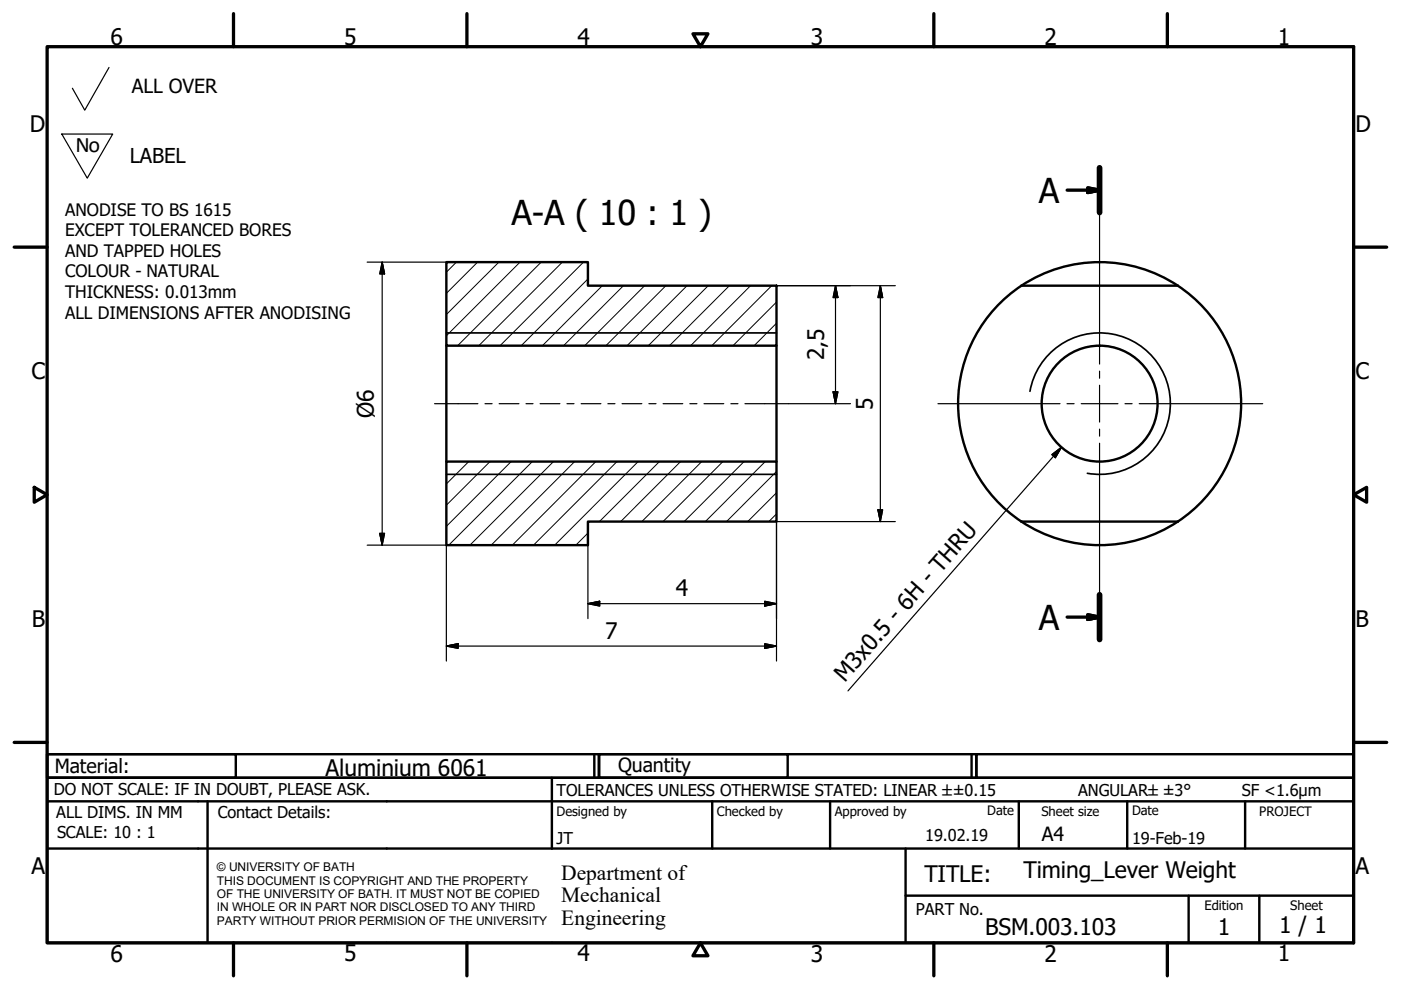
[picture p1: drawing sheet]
<svg xmlns="http://www.w3.org/2000/svg" width="297mm" height="210mm" viewBox="0 0 297 210" stroke-linecap="round" stroke-linejoin="round" font-family="sans-serif">
<!-- layer: Hatch (ISO) -->
<g fill="none" stroke="#000" stroke-width=".21">
<path d="M96.8 55.6l-2.2 2.1M101.3 55.6l-6.7 6.6M105.8 55.6l-11.2 11.1M110.3 55.6l-15.7 15.6M114.7 55.6l-17.7 17.7M119.2 55.6l-17.7 17.7M123.7 55.6l-17.7 17.7M124.7 59.2l-14.2 14.1M127.7 60.6l-12.7 12.7M132.2 60.6l-12.7 12.7M136.7 60.6l-12.7 12.7M141.2 60.6l-12.7 12.7"/>
<path d="M145.7 60.6l-12.8 12.7M150.2 60.6l-12.7 12.7M154.6 60.6l-12.7 12.7M159.1 60.6l-12.7 12.7M163.6 60.6l-12.7 12.7M164.6 73l-.2 .3M164.6 64l-9.2 9.3M164.6 68.5l-4.7 4.8M94.9 97.9l-.3 .2M99.4 97.9l-4.8 4.7M103.9 97.9l-9.3 9.2M108.4 97.9l-13.8 13.7"/>
<path d="M112.9 97.9l-17.8 17.7M117.3 97.9l-17.7 17.7M121.8 97.9l-17.7 17.7M126.3 97.9l-17.7 17.7M130.8 97.9l-17.7 17.7M135.3 97.9l-17.7 17.7M139.8 97.9l-12.7 12.7M144.3 97.9l-12.7 12.7M148.8 97.9l-12.7 12.7M153.3 97.9l-12.7 12.7M157.8 97.9l-12.7 12.7M162.2 97.9l-12.7 12.7"/>
<path d="M164.6 100l-10.6 10.6M124.7 113l-2.6 2.6M164.6 109l-1.6 1.6M164.6 104.5l-6.1 6.1"/>
</g>
<!-- layer: Visible (ISO) -->
<g fill="none" stroke="#000" stroke-width=".51">
<path d="M94.6 55.6h30.1v5h39.9v12.7h-70zM94.6 73.3v24.6M164.6 73.3v24.6M216.6 60.6h33.1M216.6 60.6a30 30 0 0 0 0 50M216.6 60.6a30 30 0 0 1 33.1 0M249.7 60.6a30 30 0 0 1 0 50M94.6 97.9h70v12.7h-39.9v5h-30.1zM216.6 110.6h33.1a30 30 0 0 1-33.1 0z"/>
<circle cx="233.1" cy="85.6" r="12.3"/>
</g>
<!-- layer: Visible Narrow (ISO) -->
<path d="M94.6 70.6h70M218.4 83a15 15 0 0 1 17.3-12.2 15 15 0 0 1 12.2 17.4 15 15 0 0 1-17.4 12.1M94.6 100.6h70" fill="none" stroke="#000" stroke-width=".36"/>
<!-- layer: Section Line (ISO) -->
<path d="M233.1 35.6v9.5M233.1 126.1v9.5" fill="none" stroke="#000" stroke-width="1.2"/>
<path d="M230.6 39.8l2.5 .5-2.5 .5zM226.3 40.3h6.8M226.3 130.8h6.8M230.6 130.3l2.5 .5-2.5 .5z" fill="none" stroke="#000" stroke-width=".7"/>
<path d="M230.6 40.8l2.5-.5zM230.6 39.8l2.5 .5-2.5 .5zM230.6 131.3l2.5-.5zM230.6 130.3l2.5 .5-2.5 .5z" fill="#000" stroke="#000" stroke-width=".7"/>
<!-- layer: Border (ISO) -->
<g fill="none" stroke="#000" stroke-width=".7">
<path d="M10 9.9h277v190h-277zM49.5 2.9v7M99 2.9v7M146.9 7.2h3.2l-1.6 2.7zM198 2.9v7M247.5 2.9v7M3 52.4h7M287 52.4h7M7.3 103.3l2.7 1.6-2.7 1.6zM287 104.9l2.8-1.6v3.2zM3 157.4h7M287 157.4h7"/>
<path d="M49.5 199.9v7M99 199.9v7M148.5 199.9l1.6 2.7h-3.2zM198 199.9v7M247.5 199.9v7"/>
</g>
<!-- layer: Title (ISO) -->
<g fill="none" stroke="#000" stroke-width=".51">
<path d="M10 159.9h40v5h-40zM10 159.9h117v5h-117zM126 159.9v5M127 159.9h40v5h-40zM127 159.9h80v5h-80zM206 159.9v5M207 159.9h80v5h-80zM10 169.9v-5h277v5M10 169.9h277v30h-277zM10 179.9h277M44 169.9v30M117 164.9v15"/>
<path d="M151 169.9v10M176 169.9v10M192 179.9v20M216 169.9v10M239 169.9v10M264 169.9v10M192 189.9h95M252 189.9v10M267 189.9v10"/>
</g>
<!-- layer: Sketch Geometry (ISO) -->
<path d="M23.1 14.3l-5.1 9.1-2.7-4.7M13.1 28.4h10.8l-5.4 9.4z" fill="none" stroke="#000" stroke-width=".25"/>
<!-- layer: Center Mark (ISO) -->
<path d="M233.1 41v36.2M233.1 78.7v1.5M198.9 85.6h25.8M226.2 85.6h1.5M229.2 85.6h7.8M233.1 81.7v7.8M233.1 91v1.5M233.1 94v39.5M238.5 85.6h1.5M241.5 85.6h26.2" fill="none" stroke="#000" stroke-width=".25"/>
<!-- layer: Centerline (ISO) -->
<g fill="none" stroke="#000" stroke-width=".25">
<path d="M92.1 85.6h9.2M102.8 85.6h1.5M105.8 85.6h4.2M111.5 85.6h1.5M114.5 85.6h4.2M120.2 85.6h1.5M123.2 85.6h4.2M128.9 85.6h1.5M131.9 85.6h4.2M137.6 85.6h1.5M140.6 85.6h4.2M146.3 85.6h1.5"/>
<path d="M149.3 85.6h4.2M155 85.6h1.5M157.9 85.6h9.3"/>
</g>
<!-- layer: Dimension (ISO) -->
<g fill="none" stroke="#000" stroke-width=".25">
<path d="M77.9 55.6h16.7M81 55.6l.5 2.5h-1zM81 55.6v60M164.6 60.6h25.2M177.1 60.6l.6 2.5h-1.1zM177.1 60.6v25M186.6 60.6l.5 2.5h-1zM186.6 60.6v50M167.2 85.6h13.1M176.6 83.1h1.1l-.6 2.5zM77.9 115.6h16.7v24.6M80.5 113.1h1l-.5 2.5z"/>
<path d="M124.7 115.6v15.6M186.1 108.1h1l-.5 2.5zM189.8 110.6h-25.2v29.6M94.6 137l2.5-.5v1zM94.6 137h70M124.7 128l2.4-.5v1zM124.7 128h39.9M162.1 136.5l2.5 .5-2.5 .5zM162.1 127.5l2.5 .5-2.5 .5z"/>
</g>
<g fill="#000" stroke="#000" stroke-width=".25">
<path d="M81 55.6l.5 2.5zM81 55.6l.5 2.5h-1zM177.1 60.6l.6 2.5zM177.1 60.6l.6 2.5h-1.1zM186.6 60.6l.5 2.5zM186.6 60.6l.5 2.5h-1zM176.6 83.1l.5 2.5zM176.6 83.1h1.1l-.6 2.5zM80.5 113.1l.5 2.5zM80.5 113.1h1l-.5 2.5zM186.1 108.1l.5 2.5zM186.1 108.1h1l-.5 2.5z"/>
<path d="M94.6 137l2.5-.5zM94.6 137l2.5-.5v1zM124.7 128l2.4-.5zM124.7 128l2.4-.5v1zM162.1 137.5l2.5-.5zM162.1 136.5l2.5 .5-2.5 .5zM162.1 128.5l2.5-.5zM162.1 127.5l2.5 .5-2.5 .5z"/>
</g>
<!-- layer: Symbol (ISO) -->
<path d="M223 96.4l2-1.6-1.2 2.2zM225 94.8l-45.2 51.7" fill="none" stroke="#000" stroke-width=".25"/>
<path d="M225 94.8l-1.2 2.2zM223 96.4l2-1.6-1.2 2.2z" fill="#000" stroke="#000" stroke-width=".25"/>
<g font-size="7.3">
<text x="108.4" y="47.6">A-A ( 10 : 1 )</text>
<text x="220.2" y="42.9">A</text>
<text x="220.2" y="133.5">A</text>
</g>
<g font-size="4.8">
<text x="23.4" y="9.5">6</text>
<text x="72.9" y="9.5">5</text>
<text x="122.4" y="9.5">4</text>
<text x="171.9" y="9.5">3</text>
<text x="221.4" y="9.5">2</text>
<text x="270.9" y="9.5">1</text>
<text x="6.3" y="27.9">D</text>
<text x="287.4" y="27.9">D</text>
<text x="174.8" y="76.4" transform="rotate(-90 174.8 76.4)">2,5</text>
<text x="6.7" y="80.4">C</text>
<text x="287.4" y="80.4">C</text>
<text x="79.2" y="88.6" transform="rotate(-90 79.2 88.6)">Ø6</text>
<text x="185" y="86.9" transform="rotate(-90 185 86.9)">5</text>
<text x="143.3" y="126.5">4</text>
<text x="6.8" y="132.9">B</text>
<text x="128.3" y="135.5">7</text>
<text x="287.4" y="132.9">B</text>
<text x="179.1" y="144.9" transform="rotate(-49 179.1 144.9)">M3x0.5 - 6H - THRU</text>
<text x="69" y="164.6">Aluminium 6061</text>
<text x="6.7" y="185.4">A</text>
<text x="287.4" y="185.4">A</text>
<text x="196" y="187">TITLE:</text>
<text x="217" y="186.2">Timing_Lever Weight</text>
<text x="271.2" y="197.9">1 / 1</text>
<text x="23.4" y="203.9">6</text>
<text x="72.9" y="203.8">5</text>
<text x="122.4" y="203.8">4</text>
<text x="171.9" y="203.9">3</text>
<text x="208.9" y="198.2">BSM.003.103</text>
<text x="221.4" y="203.9">2</text>
<text x="258.2" y="198.2">1</text>
<text x="270.9" y="203.8">1</text>
</g>
<text font-size="4.7" x="16" y="32.2">No</text>
<g font-size="4.6">
<text x="119" y="186.5">Department of</text>
<text x="119" y="191.3">Mechanical</text>
<text x="119" y="196">Engineering</text>
</g>
<text font-size="4.3" x="27.5" y="34.7">LABEL</text>
<g font-size="4.1">
<text x="28" y="19.8">ALL OVER</text>
<text x="11.6" y="163.9">Material:</text>
<text x="131" y="163.7">Quantity</text>
<text x="220.9" y="178.4">A4</text>
</g>
<g font-size="3.6">
<text x="13.8" y="45.8">ANODISE TO BS 1615</text>
<text x="13.8" y="50.1">EXCEPT TOLERANCED BORES</text>
<text x="13.8" y="54.5">AND TAPPED HOLES</text>
<text x="13.8" y="58.8">COLOUR - NATURAL</text>
<text x="13.8" y="63.2">THICKNESS: 0.013mm</text>
<text x="13.8" y="67.5">ALL DIMENSIONS AFTER ANODISING</text>
</g>
<g font-size="3.5">
<text x="11.4" y="168.5">DO NOT SCALE: IF IN DOUBT, PLEASE ASK.</text>
<text x="11.9" y="173.5">ALL DIMS. IN MM</text>
<text x="46.2" y="173.5">Contact Details:</text>
<text x="118" y="168.8">TOLERANCES UNLESS OTHERWISE STATED: LINEAR ±±0.15</text>
<text x="228.6" y="168.8">ANGULAR±±3°</text>
<text x="263.3" y="168.8">SF &lt;1.6µm</text>
<text x="12.1" y="177.6">SCALE: 10 : 1</text>
<text x="118" y="178.9">JT</text>
<text x="196.2" y="178.3">19.02.19</text>
<text x="240" y="178.9">19-Feb-19</text>
<text x="194.2" y="194.1">PART No.</text>
</g>
<g font-size="2.8">
<text x="118" y="173">Designed by</text>
<text x="152" y="173">Checked by</text>
<text x="177" y="173">Approved by</text>
<text x="209.3" y="172.9">Date</text>
<text x="220.8" y="173">Sheet size</text>
<text x="240" y="172.9">Date</text>
<text x="267" y="172.9">PROJECT</text>
<text x="255.4" y="193">Edition</text>
<text x="273.6" y="193">Sheet</text>
</g>
<g font-size="2.5">
<text x="46" y="184.7">© UNIVERSITY OF BATH</text>
<text x="46" y="187.6">THIS DOCUMENT IS COPYRIGHT AND THE PROPERTY</text>
<text x="46" y="190.4">OF THE UNIVERSITY OF BATH. IT MUST NOT BE COPIED</text>
<text x="46" y="193.2">IN WHOLE OR IN PART NOR DISCLOSED TO ANY THIRD</text>
<text x="46" y="196.1">PARTY WITHOUT PRIOR PERMISION OF THE UNIVERSITY</text>
</g>
</svg>
